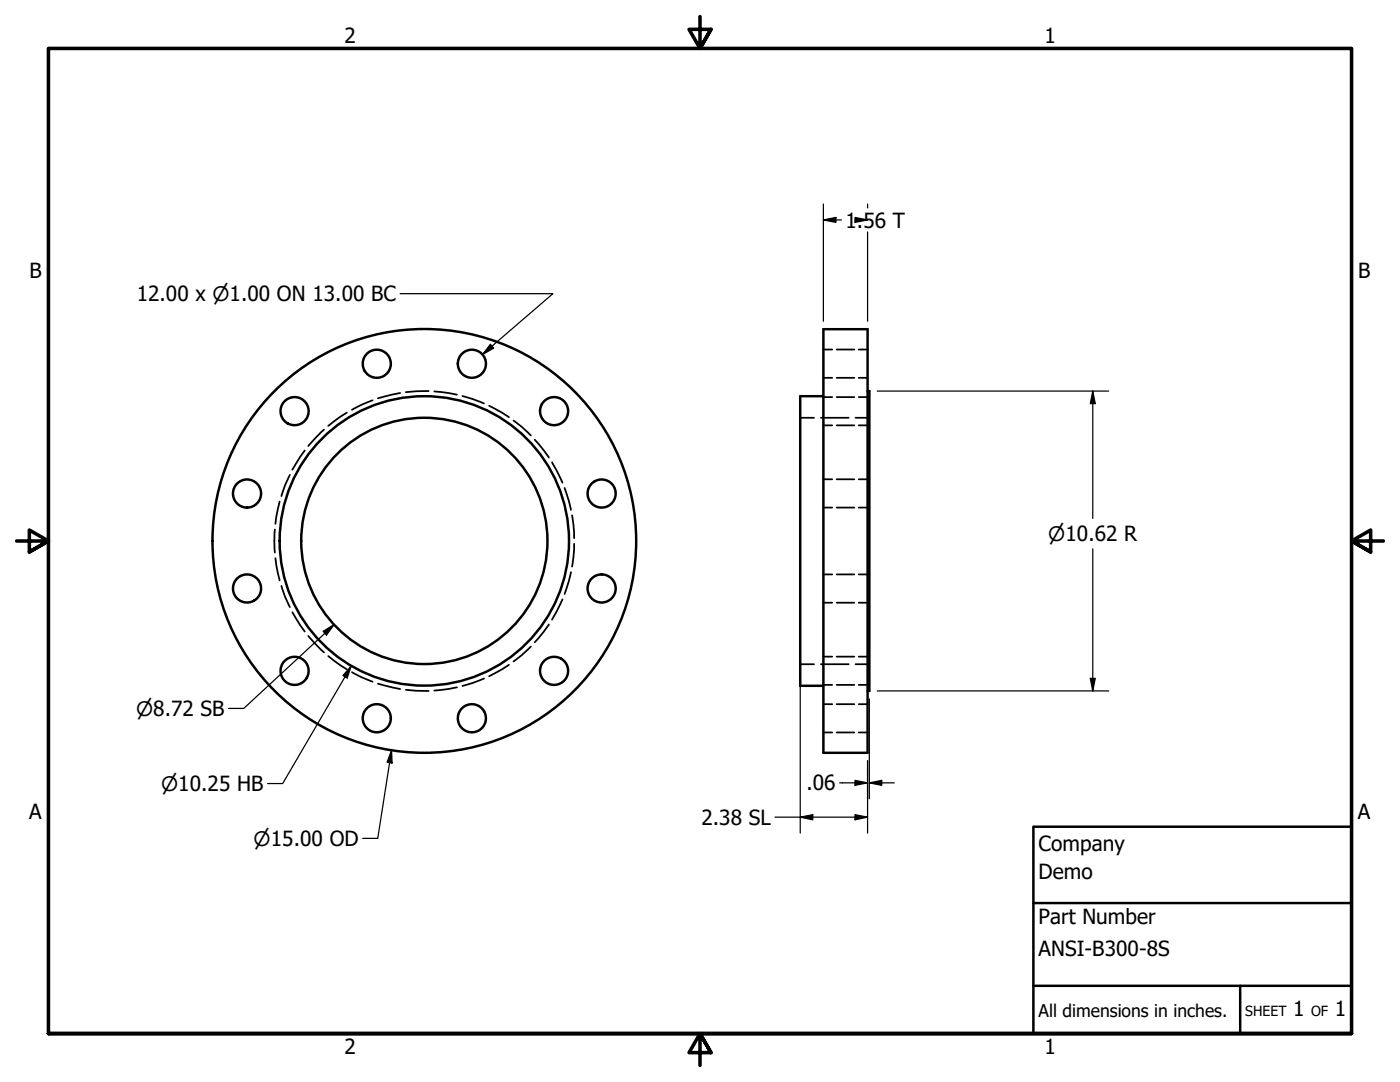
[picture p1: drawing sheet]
<svg xmlns="http://www.w3.org/2000/svg" width="279mm" height="216mm" viewBox="0 0 279 216" stroke-linecap="round" stroke-linejoin="round" font-family="sans-serif">
<!-- layer: Hidden (ANSI) -->
<g fill="none" stroke="#000" stroke-width=".35">
<path d="M74.4 79.9l-2.3 .9-1.9 1M79.9 78.4l-4.5 1.1M85.5 78l-4.5 .2M86.7 78.1l4.5 .6M92.3 79l4.3 1.5M164.3 79.2h1.8M164.3 75.4h1.8M164.3 69.7h1.8M167 79.2h3.5M167 75.4h3.5M167 69.7h3.5M171.4 79.2h1.7"/>
<path d="M171.4 75.4h1.7M171.4 69.7h1.7M57.9 94.8l-1 2.1-.7 2.1M60.8 89.9l-2.5 3.8M64.7 85.7l-3.2 3.3M69.2 82.3l-3.7 2.7M97.6 81l4 2.3M102.5 83.9l1.6 1.2 1.8 1.8M106.7 87.7l2.8 3.6M110.2 92.3l2.1 4M112.7 97.4l1.2 4.3M159.7 83.4h2.8"/>
<path d="M163.8 83.4h5.6M164.3 84.9h1.8M164.3 95.6h1.8M167 84.9h3.5M167 95.6h3.5M170.7 83.4h2.8M171.4 84.9h1.7M171.4 95.6h1.7M54.9 105.7l-.1 2.2 .1 2.3M55 111.4l.8 4.4M55.8 100.1l-.8 4.4M56.2 116.9l.7 2.1 1 2.1"/>
<path d="M112.3 119.6l-2.1 4M113.9 114.2l-1.2 4.3M114.2 102.8l.2 1.9 .2 2.7M114.6 108.5l-.2 2.7-.2 1.9M164.3 101.3h1.8M164.3 114.6h1.8M167 101.3h3.5M167 114.6h3.5M171.4 101.3h1.7M171.4 114.6h1.7M58.3 122.2l2.5 3.8M61.5 126.9l3.2 3.3"/>
<path d="M65.5 130.9l3.7 2.7M70.2 134.1l1.9 1 2.3 .9M75.4 136.4l4.5 1.1M81 137.7l4.5 .2M91.2 137.2l-4.5 .6M96.6 135.4l-4.3 1.5M101.6 132.6l-4 2.3M105.9 129l-1.8 1.8-1.6 1.2M109.5 124.6l-2.8 3.6M159.7 132.5h2.8M163.8 132.5h5.6M164.3 120.3h1.8"/>
<path d="M164.3 136.7h1.8M164.3 131h1.8M167 120.3h3.5M167 136.7h3.5M167 131h3.5M170.7 132.5h2.8M171.4 120.3h1.7M171.4 136.7h1.7M171.4 131h1.7M164.3 146.2h1.8M164.3 140.5h1.8M167 146.2h3.5"/>
<path d="M167 140.5h3.5M171.4 146.2h1.7M171.4 140.5h1.7"/>
</g>
<!-- layer: Visible (ANSI) -->
<g fill="none" stroke="#000" stroke-width=".49">
<path d="M164.3 65.7h8.8v84.5h-8.8zM164.3 79.1h-4.6v57.7h4.6M173.1 78h.4v59.9h-.4"/>
<circle cx="75.2" cy="72.6" r="2.8"/>
<circle cx="94.2" cy="72.6" r="2.8"/>
<circle cx="49.3" cy="98.5" r="2.8"/>
<circle cx="58.8" cy="82" r="2.8"/>
<circle cx="110.6" cy="82" r="2.8"/>
<circle cx="120.1" cy="98.5" r="2.8"/>
<circle cx="49.3" cy="117.4" r="2.8"/>
<circle cx="84.7" cy="107.9" r="24.6"/>
<circle cx="84.7" cy="107.9" r="28.9"/>
<circle cx="84.7" cy="107.9" r="42.3"/>
<circle cx="120.1" cy="117.4" r="2.8"/>
<circle cx="58.8" cy="133.9" r="2.8"/>
<circle cx="110.6" cy="133.9" r="2.8"/>
<circle cx="75.2" cy="143.3" r="2.8"/>
<circle cx="94.2" cy="143.3" r="2.8"/>
</g>
<!-- layer: Border (ANSI) -->
<path d="M139.7 3.3v6.4l-2.2-3.8h4.4l-2.2 3.8 2.2-3.8M3.3 107.9h6.4l-3.8-2.1v4.3l3.8-2.2-3.8 2.2M276.1 107.9h-6.4l3.8-2.1v4.3l-3.8-2.2 3.8 2.2M9.7 206.2v-196.5h260v196.5h-260h260M141.9 210l-2.2-3.8 2.2 3.8h-4.4l2.2-3.8v6.4" fill="none" stroke="#000" stroke-width=".71"/>
<!-- layer: Title (ANSI) -->
<path d="M206.2 165h63.5v41.2h-63.5zM206.2 196.7h63.5M206.2 180.2h63.5M247.5 196.7v9.5" fill="none" stroke="#000" stroke-width=".49"/>
<!-- layer: Dimension (ANSI) -->
<g fill="none" stroke="#000" stroke-width=".25">
<path d="M79.9 58.6h30.4l-14 12.1M164.3 43.9l2.5-.5v1zM164.3 43.9h3.6M164.3 40.7v23.4M170.6 43.4l2.5 .5-2.5 .5zM170.6 43.9h2.5M173.1 40.7v.8M173.1 46.3v17.8M97.9 68.7l.6 .8-2.2 1.2zM175.1 78h46.2M218.1 78l.5 2.5h-1zM218.1 78v25.4"/>
<path d="M218.1 109.5v28.4M64.5 126l2.2-1.4-1.5 2.1zM66.7 124.6l-18.1 16.8h-3M70.1 132.9l-.8 2.4-.9-.5zM70.1 132.9l-13.7 23.5h-3M159.7 134.1v32.1M173.5 139.5v19.9M175.1 137.9h46.2M217.6 135.4h1l-.5 2.5zM78.1 149.7l.1 2.6-.9-.2zM78.1 149.7l-2.7 17.6h-3M167.6 156.2h5.5"/>
<path d="M170.6 155.7l2.5 .5-2.5 .5zM173.1 151.8v14.4M173.5 156.2l2.5-.5v1zM173.5 156.2h5M154.7 163.1h18.4M159.7 163.1l2.5-.5v1zM170.6 162.6l2.5 .5-2.5 .5z"/>
</g>
<g fill="#000">
<path d="M164.3 43.9l2.5-.5v1z" fill-rule="evenodd"/>
<path d="M170.6 43.4l2.5 .5-2.5 .5z" fill-rule="evenodd"/>
<path d="M97.9 68.7l.6 .8-2.2 1.2z" fill-rule="evenodd"/>
<path d="M218.1 78l.5 2.5h-1z" fill-rule="evenodd"/>
<path d="M64.5 126l2.2-1.4-1.5 2.1z" fill-rule="evenodd"/>
<path d="M70.1 132.9l-.8 2.4-.9-.5z" fill-rule="evenodd"/>
<path d="M217.6 135.4h1l-.5 2.5z" fill-rule="evenodd"/>
<path d="M78.1 149.7l.1 2.6-.9-.2z" fill-rule="evenodd"/>
<path d="M170.6 155.7l2.5 .5-2.5 .5z" fill-rule="evenodd"/>
<path d="M173.5 156.2l2.5-.5v1z" fill-rule="evenodd"/>
<path d="M159.7 163.1l2.5-.5v1z" fill-rule="evenodd"/>
<path d="M170.6 162.6l2.5 .5-2.5 .5z" fill-rule="evenodd"/>
</g>
<g font-size="4.2">
<text x="68.7" y="8.6">2</text>
<text x="208.4" y="8.6">1</text>
<text x="168.7" y="45.4">1.56 T</text>
<text x="5.9" y="55.5">B</text>
<text x="271" y="55.5">B</text>
<text x="27.3" y="60">12.00 x ⌀1.00 ON 13.00 BC</text>
<text x="160.9" y="157.7">.06</text>
<text x="5.8" y="163.4">A</text>
<text x="140" y="164.6">2.38 SL</text>
<text x="271" y="163.4">A</text>
<text x="207.3" y="169.8">Company</text>
<text x="207.3" y="175.4">Demo</text>
<text x="207.3" y="184.4">Part Number</text>
<text x="207.3" y="190.7">ANSI-B300-8S</text>
<text x="258.1" y="202.8">1</text>
<text x="266.4" y="202.8">1</text>
<text x="68.7" y="210.3">2</text>
<text x="208.4" y="210.3">1</text>
</g>
<g font-size="4">
<text x="209.2" y="107.9">⌀10.62 R</text>
<text x="27.2" y="142.8">⌀8.72 SB</text>
<text x="32.2" y="157.8">⌀10.25 HB</text>
<text x="50.6" y="168.7">⌀15.00 OD</text>
</g>
<text font-size="3.5" x="207.3" y="202.9">All dimensions in inches.</text>
<g font-size="2.8">
<text x="248.5" y="202.8">SHEET</text>
<text x="261.7" y="202.8">OF</text>
</g>
</svg>
